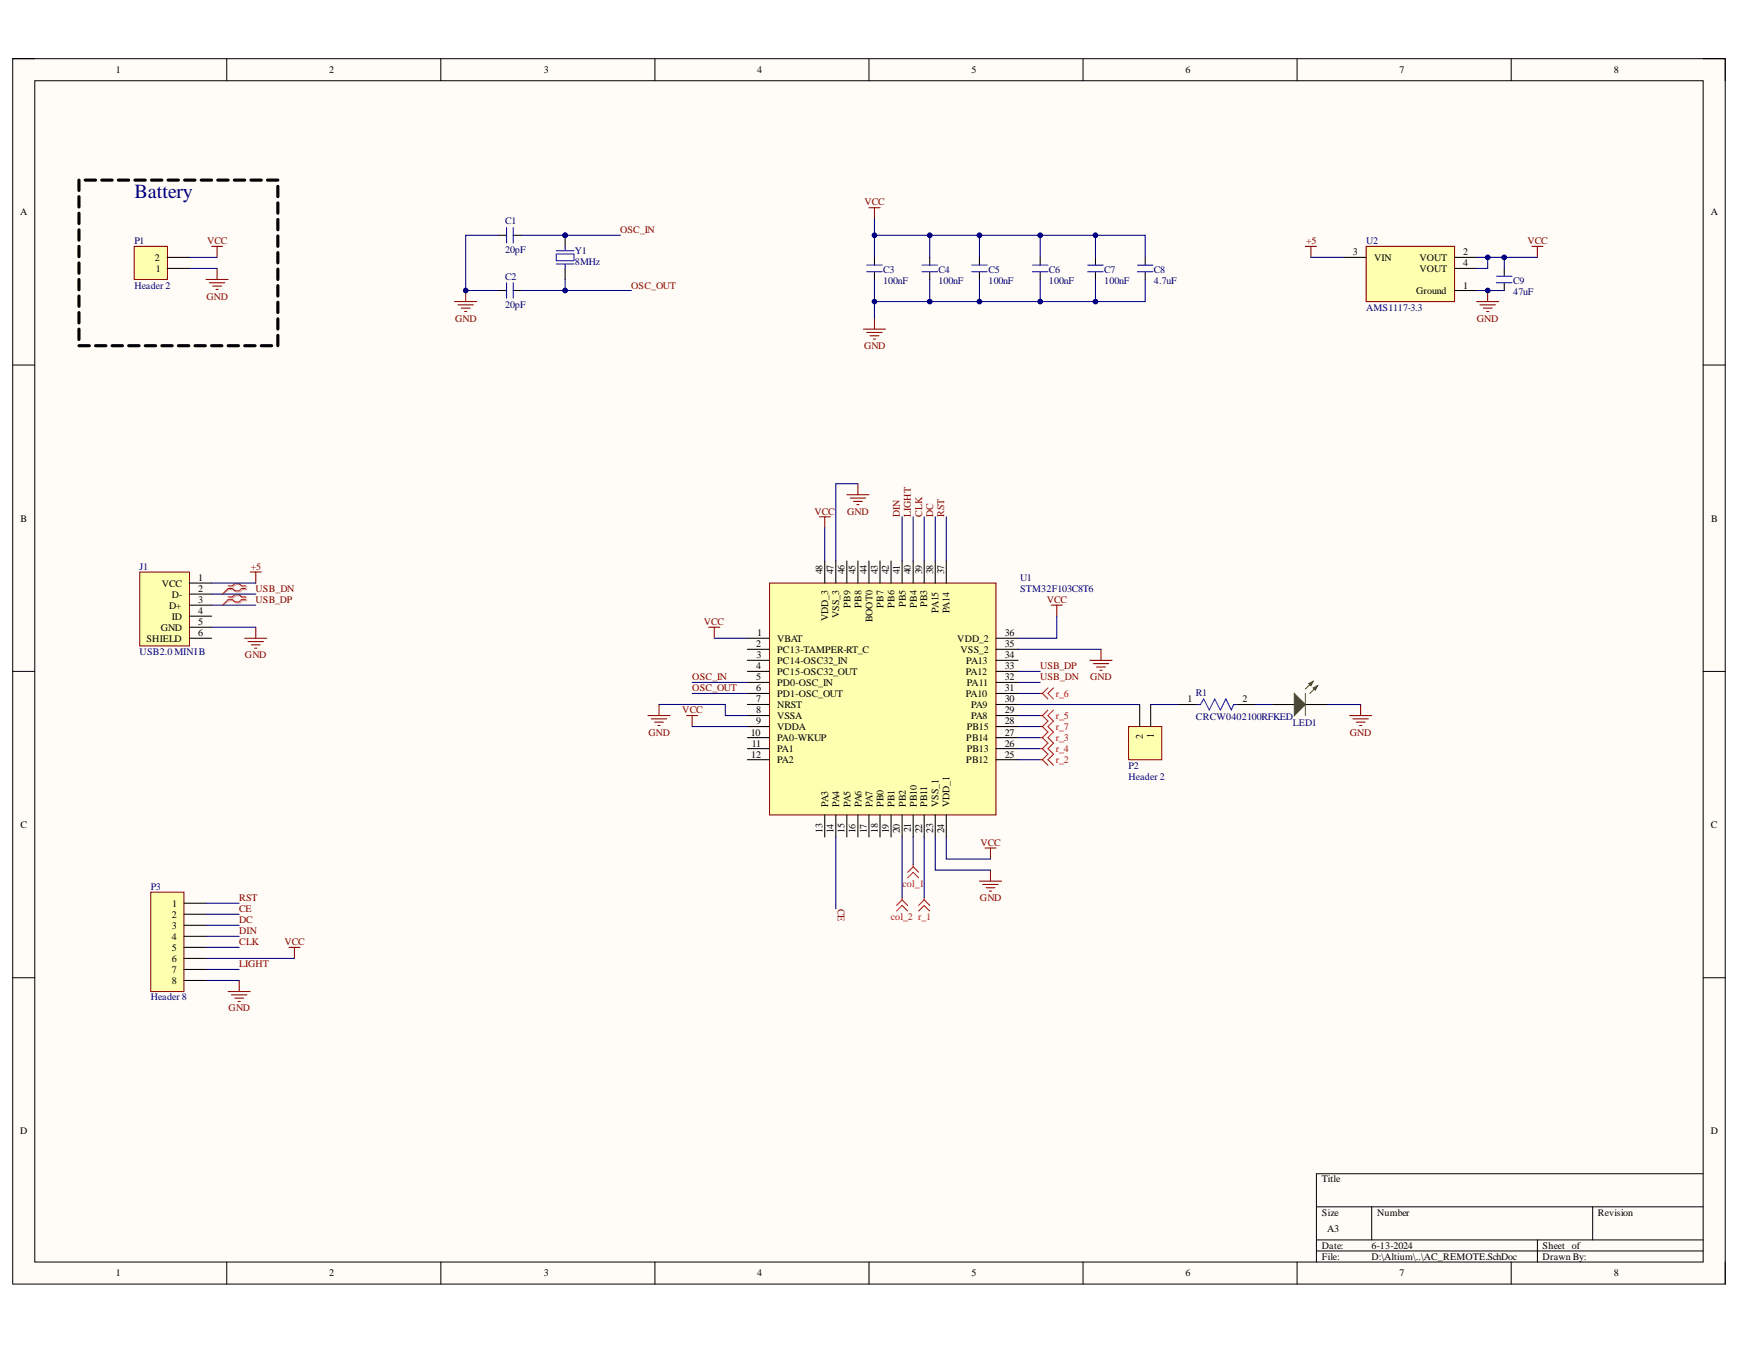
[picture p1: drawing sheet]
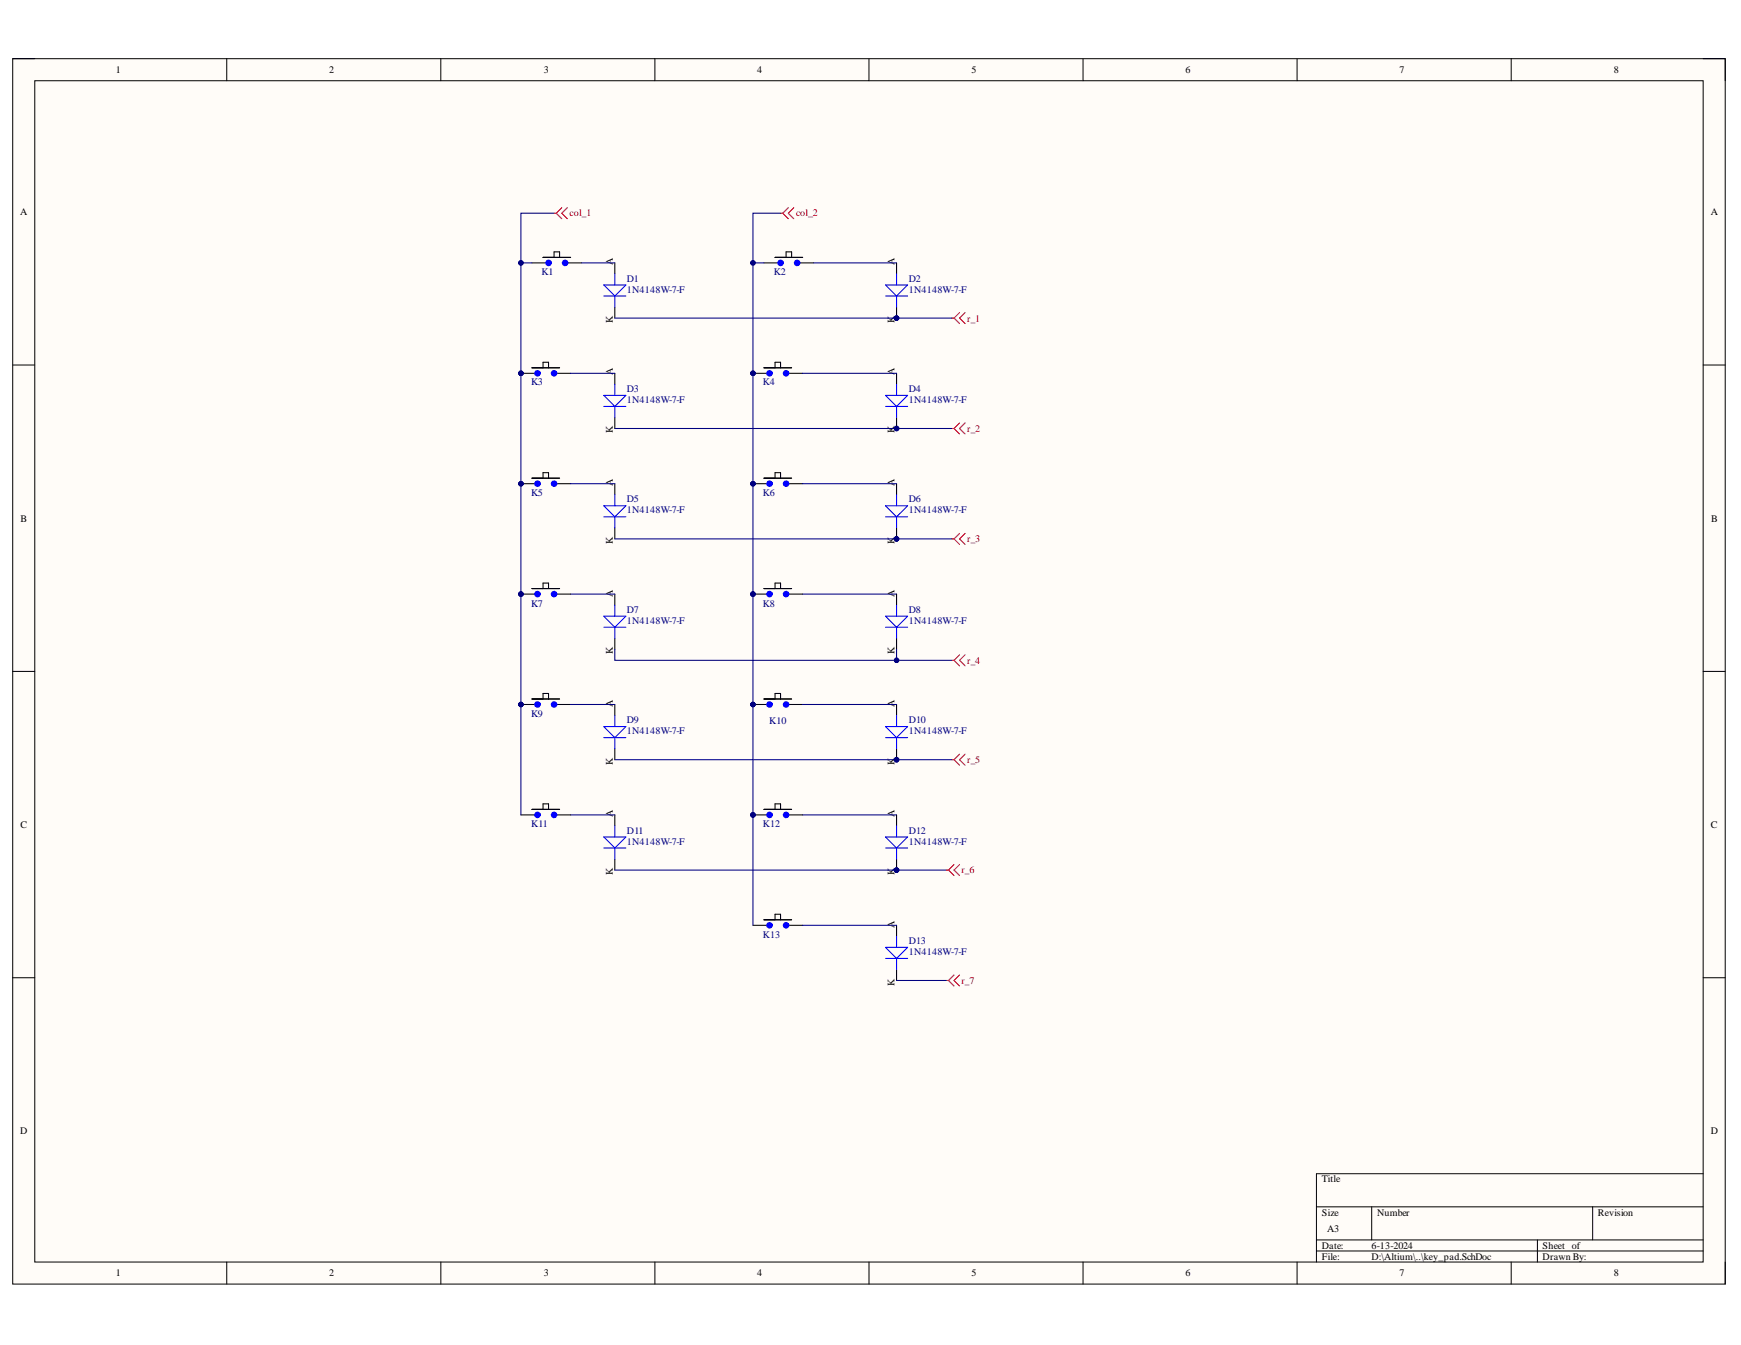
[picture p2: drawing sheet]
# Altium project AC_REMOTE.PrjPcb
2 sheets, 44 parts. Net scope: global (net labels, ports and power ports of the same name join across sheets).
Board file: AC_REMOTE.PcbDoc
Sheets:
  AC_REMOTE.SchDoc
  key_pad.SchDoc

## Sheet AC_REMOTE.SchDoc
size A3; SheetNumber: 1; SheetTotal: 2

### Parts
C1  20pF  [CAP_0805]
C2  20pF  [CAP_0805]
C3  100nF  [CAP_0805]
C4  100nF  [CAP_0805]
C5  100nF  [CAP_0805]
C6  100nF  [CAP_0805]
C7  100nF  [CAP_0805]
C8  4.7uF  [CAP_0805]
C9  47uF  [CAP_0805]
J1  USB2.0 MINI B  [CON_690-005-299-043]
LED1  LED THD 5mm GREEN  [LED_5MM_GREEN]  (value not drawn)
P1  Header 2  [HDR1X2]
P2  Header 2  [HDR1X2]
P3  Header 8  [HDR1X8]
R1  CRCW0402100RFKED  [FP-CRCW0402-e3-IPC_C]
U1  STM32F103C8T6  [LQFP-48_19.6_393_58X11_SMD]
U2  AMS1117-3.3  [FP-AMS1117-IPC_C]
Y1  8MHz  [HC-49S SMD]

### Blocks framed on the sheet
Battery: P1

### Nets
+5: J1.1(VCC) U2.3(VIN)
GND: C1.1 C2.1 C3.1 C4.1 C5.1 C6.1 C7.1 C8.2 C9.1 J1.5(GND) LED1.2(K) P1.1 P3.8 U1.8(VSSA) U1.23(VSS_1) U1.35(VSS_2) U1.47(VSS_3) U2.1(Ground)
VCC: C3.2 C4.2 C5.2 C6.2 C7.2 C8.1 C9.2 P1.2 P3.6 U1.1(VBAT) U1.9(VDDA) U1.24(VDD_1) U1.36(VDD_2) U1.48(VDD_3) U2.2(VOUT) U2.4(VOUT)
CE: P3.2 U1.14(PA4)
CLK: P3.5 U1.39(PB3)
col_1: U1.21(PB10) ; off-sheet col_1
col_2: U1.20(PB2) ; off-sheet col_2
DC: P3.3 U1.38(PA15)
DIN: P3.4 U1.41(PB5)
LIGHT: P3.7 U1.40(PB4)
OSC_IN: C1.2 U1.5(PD0-OSC_IN) Y1.2
OSC_OUT: C2.2 U1.6(PD1-OSC_OUT) Y1.1
r_1: U1.22(PB11) ; off-sheet r_1
r_2: U1.25(PB12) ; off-sheet r_2
r_3: U1.27(PB14) ; off-sheet r_3
r_4: U1.26(PB13) ; off-sheet r_4
r_5: U1.29(PA8) ; off-sheet r_5
r_6: U1.31(PA10) ; off-sheet r_6
r_7: U1.28(PB15) ; off-sheet r_7
RST: P3.1 U1.37(PA14)
USB_DN: J1.2(D-) U1.32(PA11)
USB_DP: J1.3(D+) U1.33(PA12)
NetLED1_1: LED1.1(A) R1.2
NetP2_1: P2.1 R1.1
NetP2_2: P2.2 U1.30(PA9)

Not connected (* = marked no-connect by the designer): J1 4(ID) 6(SHIELD); U1 2(PC13-TAMPER-RT_C) 3(PC14-OSC32_IN) 4(PC15-OSC32_OUT) 7(NRST) 10(PA0-WKUP) 11(PA1) 12(PA2) 13(PA3) 15(PA5) 16(PA6) 17(PA7) 18(PB0) 19(PB1) 34(PA13) 42(PB6) 43(PB7) 44(BOOT0) 45(PB8) 46(PB9)

### Layout directives
differential pair; differential pair class diff90: USB_DN, USB_DP

## Sheet key_pad.SchDoc
size A3; SheetNumber: 2; SheetTotal: 2

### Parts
D1  1N4148W-7-F  [DIO_SOD-123]
D2  1N4148W-7-F  [DIO_SOD-123]
D3  1N4148W-7-F  [DIO_SOD-123]
D4  1N4148W-7-F  [DIO_SOD-123]
D5  1N4148W-7-F  [DIO_SOD-123]
D6  1N4148W-7-F  [DIO_SOD-123]
D7  1N4148W-7-F  [DIO_SOD-123]
D8  1N4148W-7-F  [DIO_SOD-123]
D9  1N4148W-7-F  [DIO_SOD-123]
D10  1N4148W-7-F  [DIO_SOD-123]
D11  1N4148W-7-F  [DIO_SOD-123]
D12  1N4148W-7-F  [DIO_SOD-123]
D13  1N4148W-7-F  [DIO_SOD-123]
K1  KEY PAD  [KEYPAD]  (value not drawn)
K2  KEY PAD  [KEYPAD]  (value not drawn)
K3  KEY PAD  [KEYPAD]  (value not drawn)
K4  KEY PAD  [KEYPAD]  (value not drawn)
K5  KEY PAD  [KEYPAD]  (value not drawn)
K6  KEY PAD  [KEYPAD]  (value not drawn)
K7  KEY PAD  [KEYPAD]  (value not drawn)
K8  KEY PAD  [KEYPAD]  (value not drawn)
K9  KEY PAD  [KEYPAD]  (value not drawn)
K10  KEY PAD  [KEYPAD]  (value not drawn)
K11  KEY PAD  [KEYPAD]  (value not drawn)
K12  KEY PAD  [KEYPAD]  (value not drawn)
K13  KEY PAD  [KEYPAD]  (value not drawn)

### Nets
col_1: K1.1 K3.1 K5.1 K7.1 K9.1 K11.1 ; off-sheet col_1
col_2: K2.1 K4.1 K6.1 K8.1 K10.1 K12.1 K13.1 ; off-sheet col_2
r_1: D1.K(CATHODE) D2.K(CATHODE) ; off-sheet r_1
r_2: D3.K(CATHODE) D4.K(CATHODE) ; off-sheet r_2
r_3: D5.K(CATHODE) D6.K(CATHODE) ; off-sheet r_3
r_4: D7.K(CATHODE) D8.K(CATHODE) ; off-sheet r_4
r_5: D9.K(CATHODE) D10.K(CATHODE) ; off-sheet r_5
r_6: D11.K(CATHODE) D12.K(CATHODE) ; off-sheet r_6
r_7: D13.K(CATHODE) ; off-sheet r_7
NetD1_A: D1.A(ANODE) K1.2
NetD2_A: D2.A(ANODE) K2.2
NetD3_A: D3.A(ANODE) K3.2
NetD4_A: D4.A(ANODE) K4.2
NetD5_A: D5.A(ANODE) K5.2
NetD6_A: D6.A(ANODE) K6.2
NetD7_A: D7.A(ANODE) K7.2
NetD8_A: D8.A(ANODE) K8.2
NetD9_A: D9.A(ANODE) K9.2
NetD10_A: D10.A(ANODE) K10.2
NetD11_A: D11.A(ANODE) K11.2
NetD12_A: D12.A(ANODE) K12.2
NetD13_A: D13.A(ANODE) K13.2

## Nets that join several sheets
col_1: AC_REMOTE (U1.21), key_pad (6 pins)
col_2: AC_REMOTE (U1.20), key_pad (7 pins)
r_1: AC_REMOTE (U1.22), key_pad (D1.K D2.K)
r_2: AC_REMOTE (U1.25), key_pad (D3.K D4.K)
r_3: AC_REMOTE (U1.27), key_pad (D5.K D6.K)
r_4: AC_REMOTE (U1.26), key_pad (D7.K D8.K)
r_5: AC_REMOTE (U1.29), key_pad (D9.K D10.K)
r_6: AC_REMOTE (U1.31), key_pad (D11.K D12.K)
r_7: AC_REMOTE (U1.28), key_pad (D13.K)
